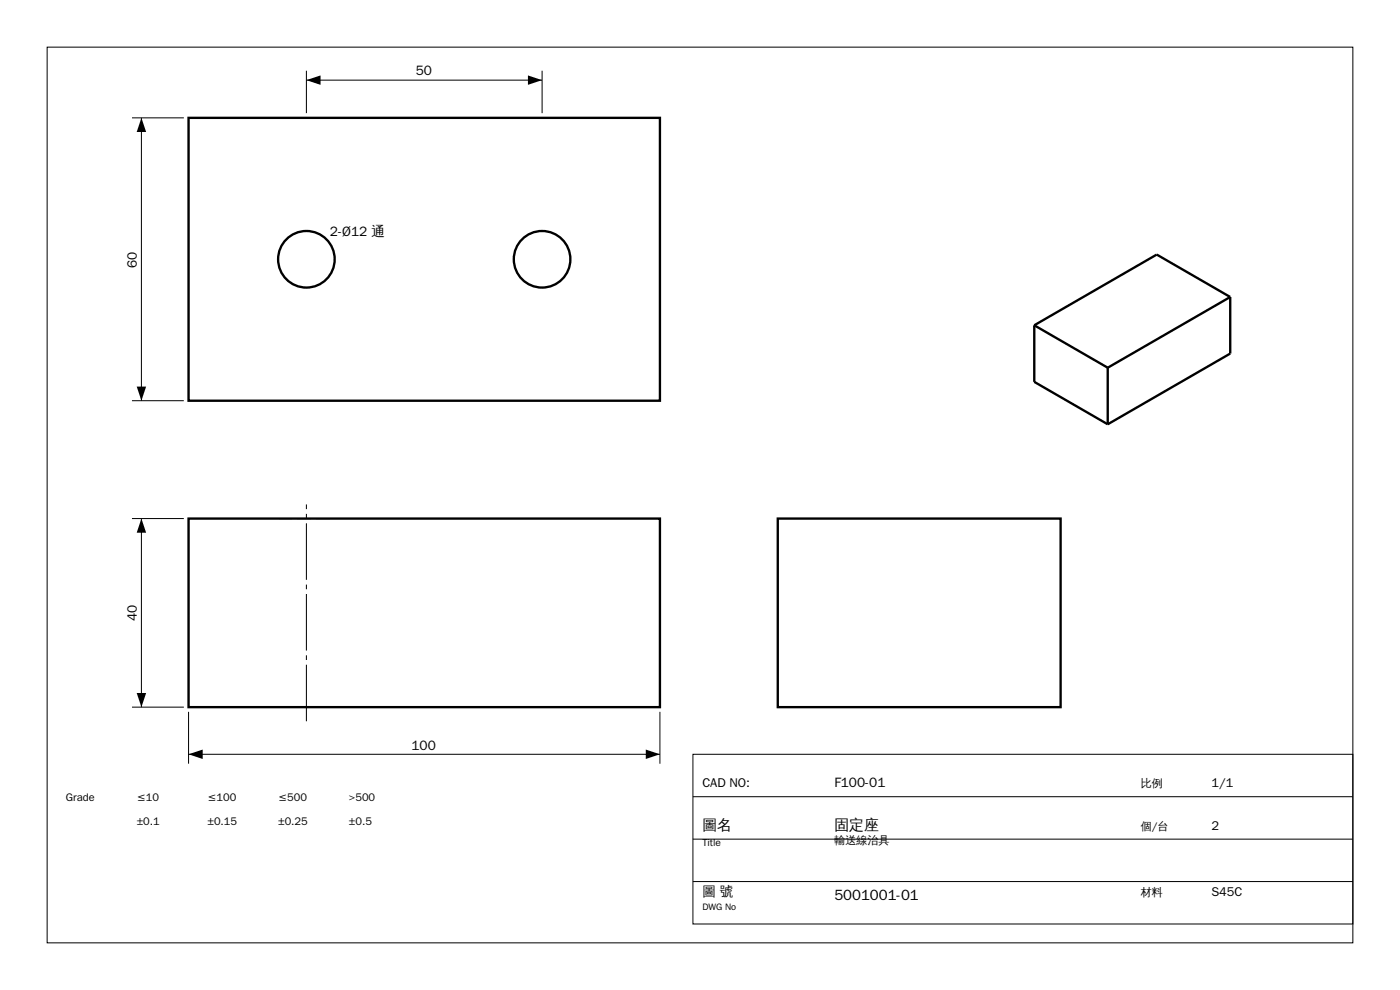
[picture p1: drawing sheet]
<svg xmlns="http://www.w3.org/2000/svg" width="297mm" height="210mm" viewBox="0 0 297 210" stroke-linecap="round" stroke-linejoin="round" font-family="sans-serif">
<g fill="none" stroke="#000" stroke-width=".21">
<path d="M10 10h277v190h-277zM65 15v9M65 17h50M115 15v9M28 25h11M30 25v60M28 85h11M28 110h11M30 110v40M28 150h11M40 151v11M40 160h100"/>
<path d="M140 151v11M147 160h140v36h-140zM147 178h140M147 169h140M147 187h140"/>
</g>
<g fill="none" stroke="#000" stroke-width=".5">
<path d="M40 25h100v60h-100zM219.4 69v12l15.6 9M219.4 69l15.6 9M235 78v12M261 63v12l-26 15M261 63l-26 15M261 63l-15.6-9-26 15M40 110h100v40h-100zM165 110h60v40h-60z"/>
<circle cx="65" cy="55" r="6"/>
<circle cx="115" cy="55" r="6"/>
</g>
<path d="M59 110h12" fill="none" stroke="#000" stroke-width=".21" stroke-dasharray="3 1" stroke-linecap="butt"/>
<path d="M65 153v-46" fill="none" stroke="#000" stroke-width=".21" stroke-dasharray="12 1 1 1" stroke-linecap="butt"/>
<path d="M65 17l3-1v2zM112 16l3 1-3 1zM30 25l1 3h-2zM29 82h2l-1 3zM30 110l1 3h-2zM29 147h2l-1 3zM40 160l3-1v2zM137 159l3 1-3 1z" fill="#000"/>
<g font-size="3.2">
<text x="149" y="176">圖名</text>
<text x="177" y="176">固定座</text>
<text x="177" y="191">5001001-01</text>
</g>
<g font-size="2.9">
<text x="88.2" y="16">50</text>
<text x="70" y="50">2-Ø12 通</text>
<text x="29" y="56.8" transform="rotate(-90 29 56.8)">60</text>
<text x="29" y="131.8" transform="rotate(-90 29 131.8)">40</text>
<text x="87.3" y="159">100</text>
<text x="177" y="167">F100-01</text>
<text x="149" y="190">圖 號</text>
</g>
<g font-size="2.7">
<text x="149" y="167">CAD NO:</text>
<text x="257" y="167">1/1</text>
<text x="257" y="176">2</text>
<text x="257" y="190">S45C</text>
</g>
<g font-size="2.3">
<text x="242" y="167">比例</text>
<text x="14" y="170">Grade</text>
<text x="29" y="170">≤10</text>
<text x="44" y="170">≤100</text>
<text x="59" y="170">≤500</text>
<text x="74" y="170">&gt;500</text>
<text x="29" y="175">±0.1</text>
<text x="44" y="175">±0.15</text>
<text x="59" y="175">±0.25</text>
<text x="74" y="175">±0.5</text>
<text x="177" y="179">輸送線治具</text>
<text x="242" y="176">個/台</text>
<text x="242" y="190">材料</text>
</g>
<text font-size="2.2" x="149" y="179.5">Title</text>
<text font-size="2" x="149" y="193">DWG No</text>
</svg>
